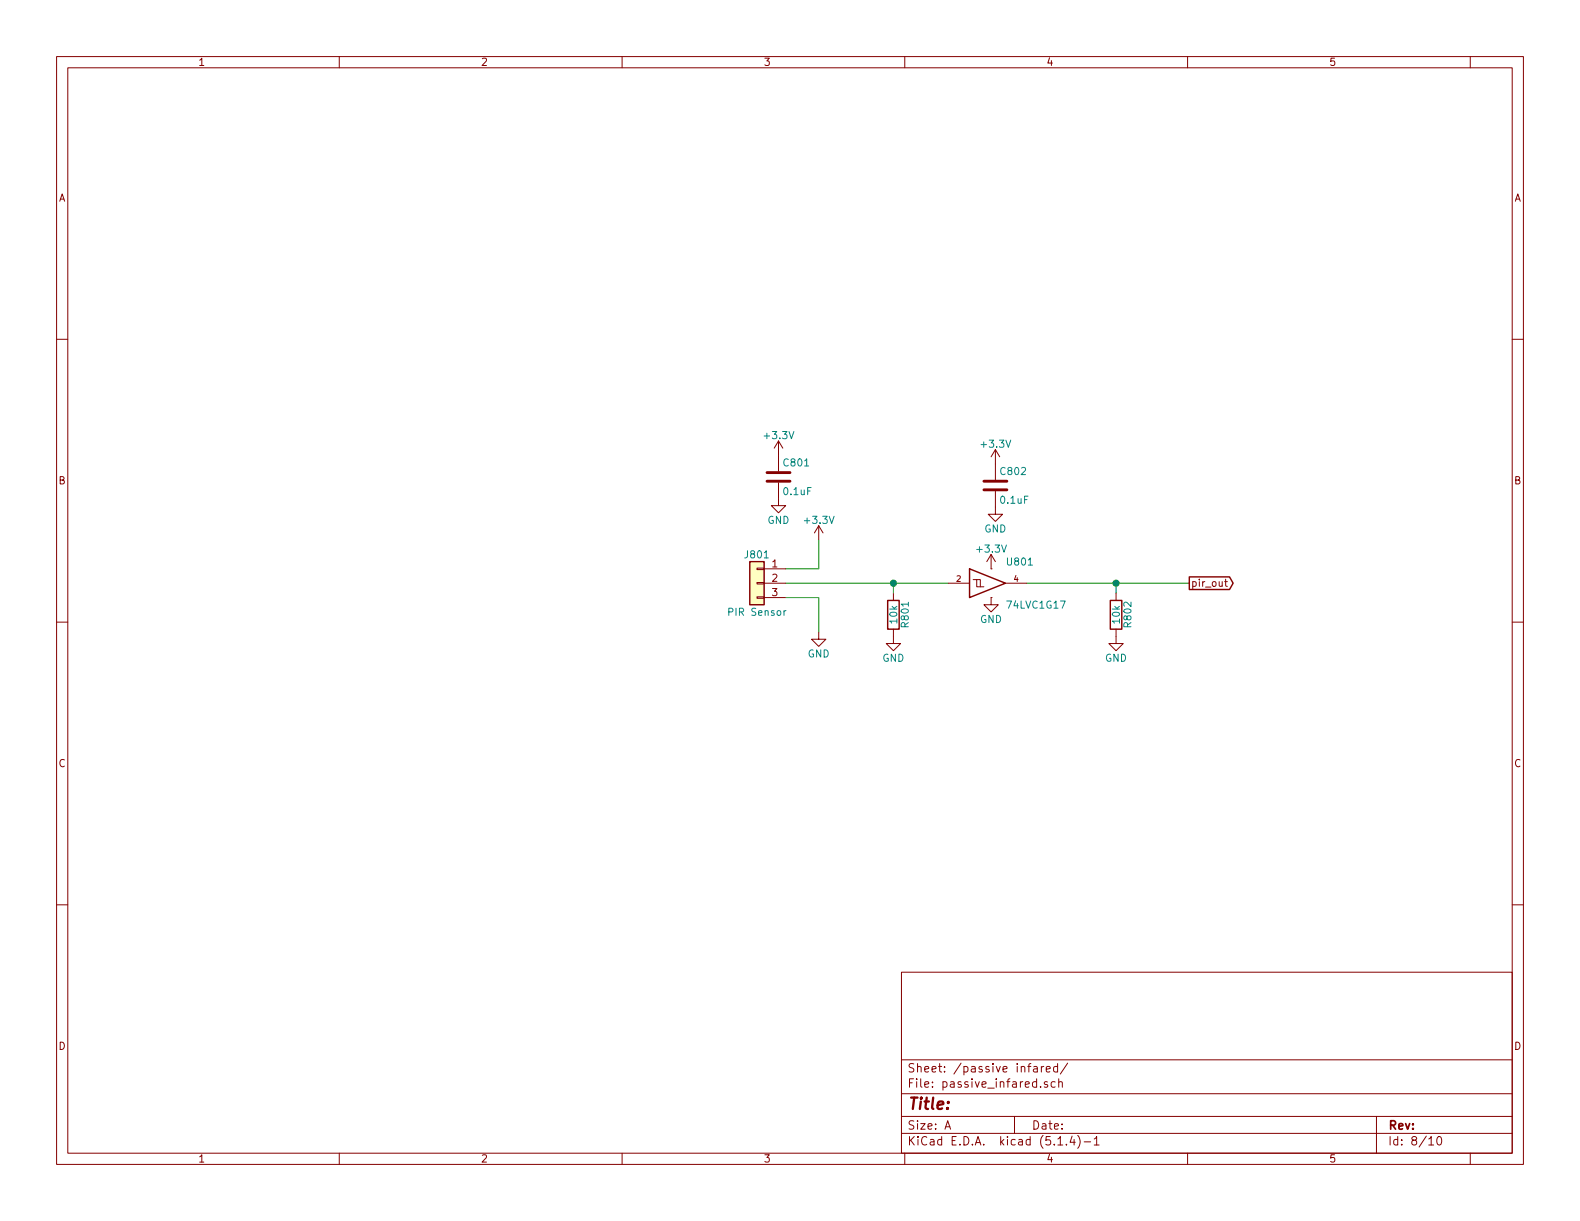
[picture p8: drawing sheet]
<svg xmlns="http://www.w3.org/2000/svg" width="279mm" height="216mm" viewBox="0 0 279 216" stroke-linecap="round" stroke-linejoin="round" font-family="sans-serif">
<g fill="none" stroke="#840000" stroke-width=".18">
<path d="M10 10h259.4v195.9h-259.4zM12 12h255.4v191.9h-255.4zM60 10v2M110 10v2M160 10v2M210 10v2M260 10v2M10 60h2M267.4 60h2M137.7 78l-.8 1.2M137.7 78v5.3M137.7 78l.7 1.2"/>
<path d="M176 79.5l-.7 1.3M176 79.5v5.3M176 79.5l.8 1.3M137.7 85.3v4.1h1.2l-1.2 1.3-1.3-1.3h1.3M144.8 93l-.8 1.2M144.8 93v2.5M144.8 93l.7 1.2M175.3 98l-.8 1.3M175.3 98v2.6M175.3 98l.7 1.3M176 86.9v4h1.3l-1.3 1.3-1.2-1.3h1.2M10 110h2"/>
<path d="M133.9 105.5h1.2v.3h-1.2zM133.9 100.5h1.2v.2h-1.2zM133.9 103h1.2v.3h-1.2zM135.1 100.6h3.8M135.1 103.1h3.8M135.1 105.7h3.8M144.8 111.8v1.2h1.2l-1.2 1.3-1.3-1.3h1.3M158 111.3v2.5h1.3l-1.3 1.3-1.3-1.3h1.3M158 104.9v1.3M167.6 103.1h3.8M172.1 102.5h.6v1.3h1.3M172.7 102.5h.7v1.3"/>
<path d="M175.3 105.7h.1M175.3 100.6h.1M175.3 105.7v1.2h1.2l-1.2 1.3-1.3-1.3h1.3M177.8 103.1h3.8M197.4 111.3v2.5h1.2l-1.2 1.3-1.3-1.3h1.3M197.4 104.9v1.3M216.6 102.8h.4M216.7 102.4v1.1l.3 .2M267.4 110h2M10 160h2M267.4 160h2M159.4 171.9h108v32h-108z"/>
<path d="M159.4 197.4h108M159.4 193.4h108M159.4 187.4h108M167.1 199.7l.5-1.5 .5 1.5M167.2 199.2h.8M179.4 197.4v3M182.8 188.6h.6v1M183.4 188.9l-.4 .1-.3 .2 .3 .4 .4-.1M184 192.1v.2M184.1 188.6v1M184.6 188.6l-.5 .2M185 189.1l.7-.2-.1-.3h-.4l-.2 .2 .1 .7h.5"/>
<path d="M185.2 191.3h-.3l-.2 .2v.2l.5 .1v.4h-.5M186.6 191.3h-.4l-.3 .2 .1 .7h.6M187 188.6h-.4l-.3 .2 .1 .6 .2 .2 .4-.1M187 188.1v1.5M187.2 191.4l.3-.1h.3l.1 1M187.2 190.8v1.5M188.8 188l-1.3 1.9M243.4 197.4v6.5M60 203.9v2M110 203.9v2M159.4 200.4h108M160 203.9v2"/>
<path d="M187.1 202.5h.8M188.6 202.3v.2M189.6 200.9l-.4 1.1h.9M189.9 201.5v1M190.6 200.8a1.71 1.71 0 0 1 0 2.2M191.7 201.9h1.2M193.5 201.4l.4-.4v1.5M193.5 202.5h.9M210 203.9v2M252.7 201.4l.4-.4v1.5M252.7 202.5h.8M254.3 201h.3a.94 .94 0 0 1 0 1.5 .8 .8 0 0 1-.6-.7 .8 .8 0 0 1 .3-.8z"/>
<path d="M260 203.9v2"/>
</g>
<path d="M135.6 85.1h4.1M135.6 83.6h4.1M174 85.1h4.1M174 86.6h4.1" fill="none" stroke="#840000" stroke-width=".51"/>
<path d="M132.6 99.3h2.5v7.6h-2.5zM157 106.2h2v5.1h-2zM171.4 100.6l6.4 2.5-6.4 2.6zM196.3 106.2h2.1v5.1h-2.1zM210.3 102h7.1l.7 1.1-.7 1.1h-7.1z" fill="none" stroke="#840000" stroke-width=".25"/>
<path d="M132.6 99.3h2.5v7.6h-2.5z" fill="#ffffc2" stroke="#ffffc2" stroke-width=".18"/>
<path d="M139 108h-.3l-.1 .2" fill="none" stroke="#008484" stroke-width=".18"/>
<path d="M144.8 95.5v5.1h-5.9M138.9 103.1h28.7M138.9 105.7h5.9v6.1M158 103.1v1.8M181.6 103.1h28.7M197.4 103.1v1.8" fill="none" stroke="#008400" stroke-width=".18"/>
<g fill="#008400" stroke="#008400" stroke-width=".25">
<circle cx="158" cy="103.1" r=".51"/>
<circle cx="197.4" cy="103.1" r=".51"/>
</g>
<text font-size="2.8" fill="#840000" x="160.4" y="196.2">Title:</text>
<g font-size="2.1" fill="#840000">
<text x="160.4" y="189.6">Sheet: /passive infared/</text>
<text x="160.4" y="192.3">File: passive_infared.sch</text>
<text x="160.4" y="202.5">KiCad E.D.A. kicad (5.1.4)-1</text>
<text x="160.4" y="199.7">Size: A</text>
<text x="182.4" y="199.7">Date:</text>
<text x="245.4" y="199.7">Rev:</text>
<text x="245.4" y="202.5">Id: 8/10</text>
</g>
<g font-size="1.8" fill="#840000">
<text x="35" y="11.6">1</text>
<text x="85" y="11.6">2</text>
<text x="135" y="11.6">3</text>
<text x="185" y="11.6">4</text>
<text x="235" y="11.6">5</text>
<text x="10.4" y="35.6">A</text>
<text x="267.8" y="35.6">A</text>
<text x="10.4" y="85.6">B</text>
<text x="267.8" y="85.6">B</text>
<text x="136.6" y="100.3">1</text>
<text x="136.6" y="102.9">2</text>
<text x="136.6" y="105.4">3</text>
<text x="210.6" y="103.8">pir_out</text>
<text x="10.4" y="135.6">C</text>
<text x="267.8" y="135.6">C</text>
<text x="10.4" y="185.6">D</text>
<text x="267.8" y="185.6">D</text>
<text x="35" y="205.5">1</text>
<text x="85" y="205.5">2</text>
<text x="135" y="205.5">3</text>
<text x="185" y="205.5">4</text>
<text x="235" y="205.5">5</text>
</g>
<g font-size="1.8" fill="#008484">
<text x="135.3" y="77.6">+3.3V</text>
<text x="138.7" y="82.5">C801</text>
<text x="173.7" y="79.2">+3.3V</text>
<text x="177.1" y="84">C802</text>
<text x="138.7" y="87.6">0.1uF</text>
<text x="177" y="89.1">0.1uF</text>
<text x="135.7" y="92.6">GND</text>
<text x="142.4" y="92.6">+3.3V</text>
<text x="174.1" y="94.2">GND</text>
<text x="131.9" y="98.7">J801</text>
<text x="172.9" y="97.7">+3.3V</text>
<text x="178.2" y="100">U801</text>
<text x="178.3" y="107.6">74LVC1G17</text>
<text x="129.1" y="108.9">PIR Sensor</text>
<text x="158.7" y="110.2" transform="rotate(-90 158.7 110.2)">10k</text>
<text x="160.7" y="110.8" transform="rotate(-90 160.7 110.8)">R801</text>
<text x="173.3" y="110.2">GND</text>
<text x="198" y="110.2" transform="rotate(-90 198 110.2)">10k</text>
<text x="200.1" y="110.8" transform="rotate(-90 200.1 110.8)">R802</text>
<text x="142.8" y="116.3">GND</text>
<text x="156" y="117">GND</text>
<text x="195.4" y="117">GND</text>
</g>
<g font-size="1.4" fill="#840000">
<text x="169.2" y="102.9">2</text>
<text x="179.3" y="102.9">4</text>
</g>
</svg>
